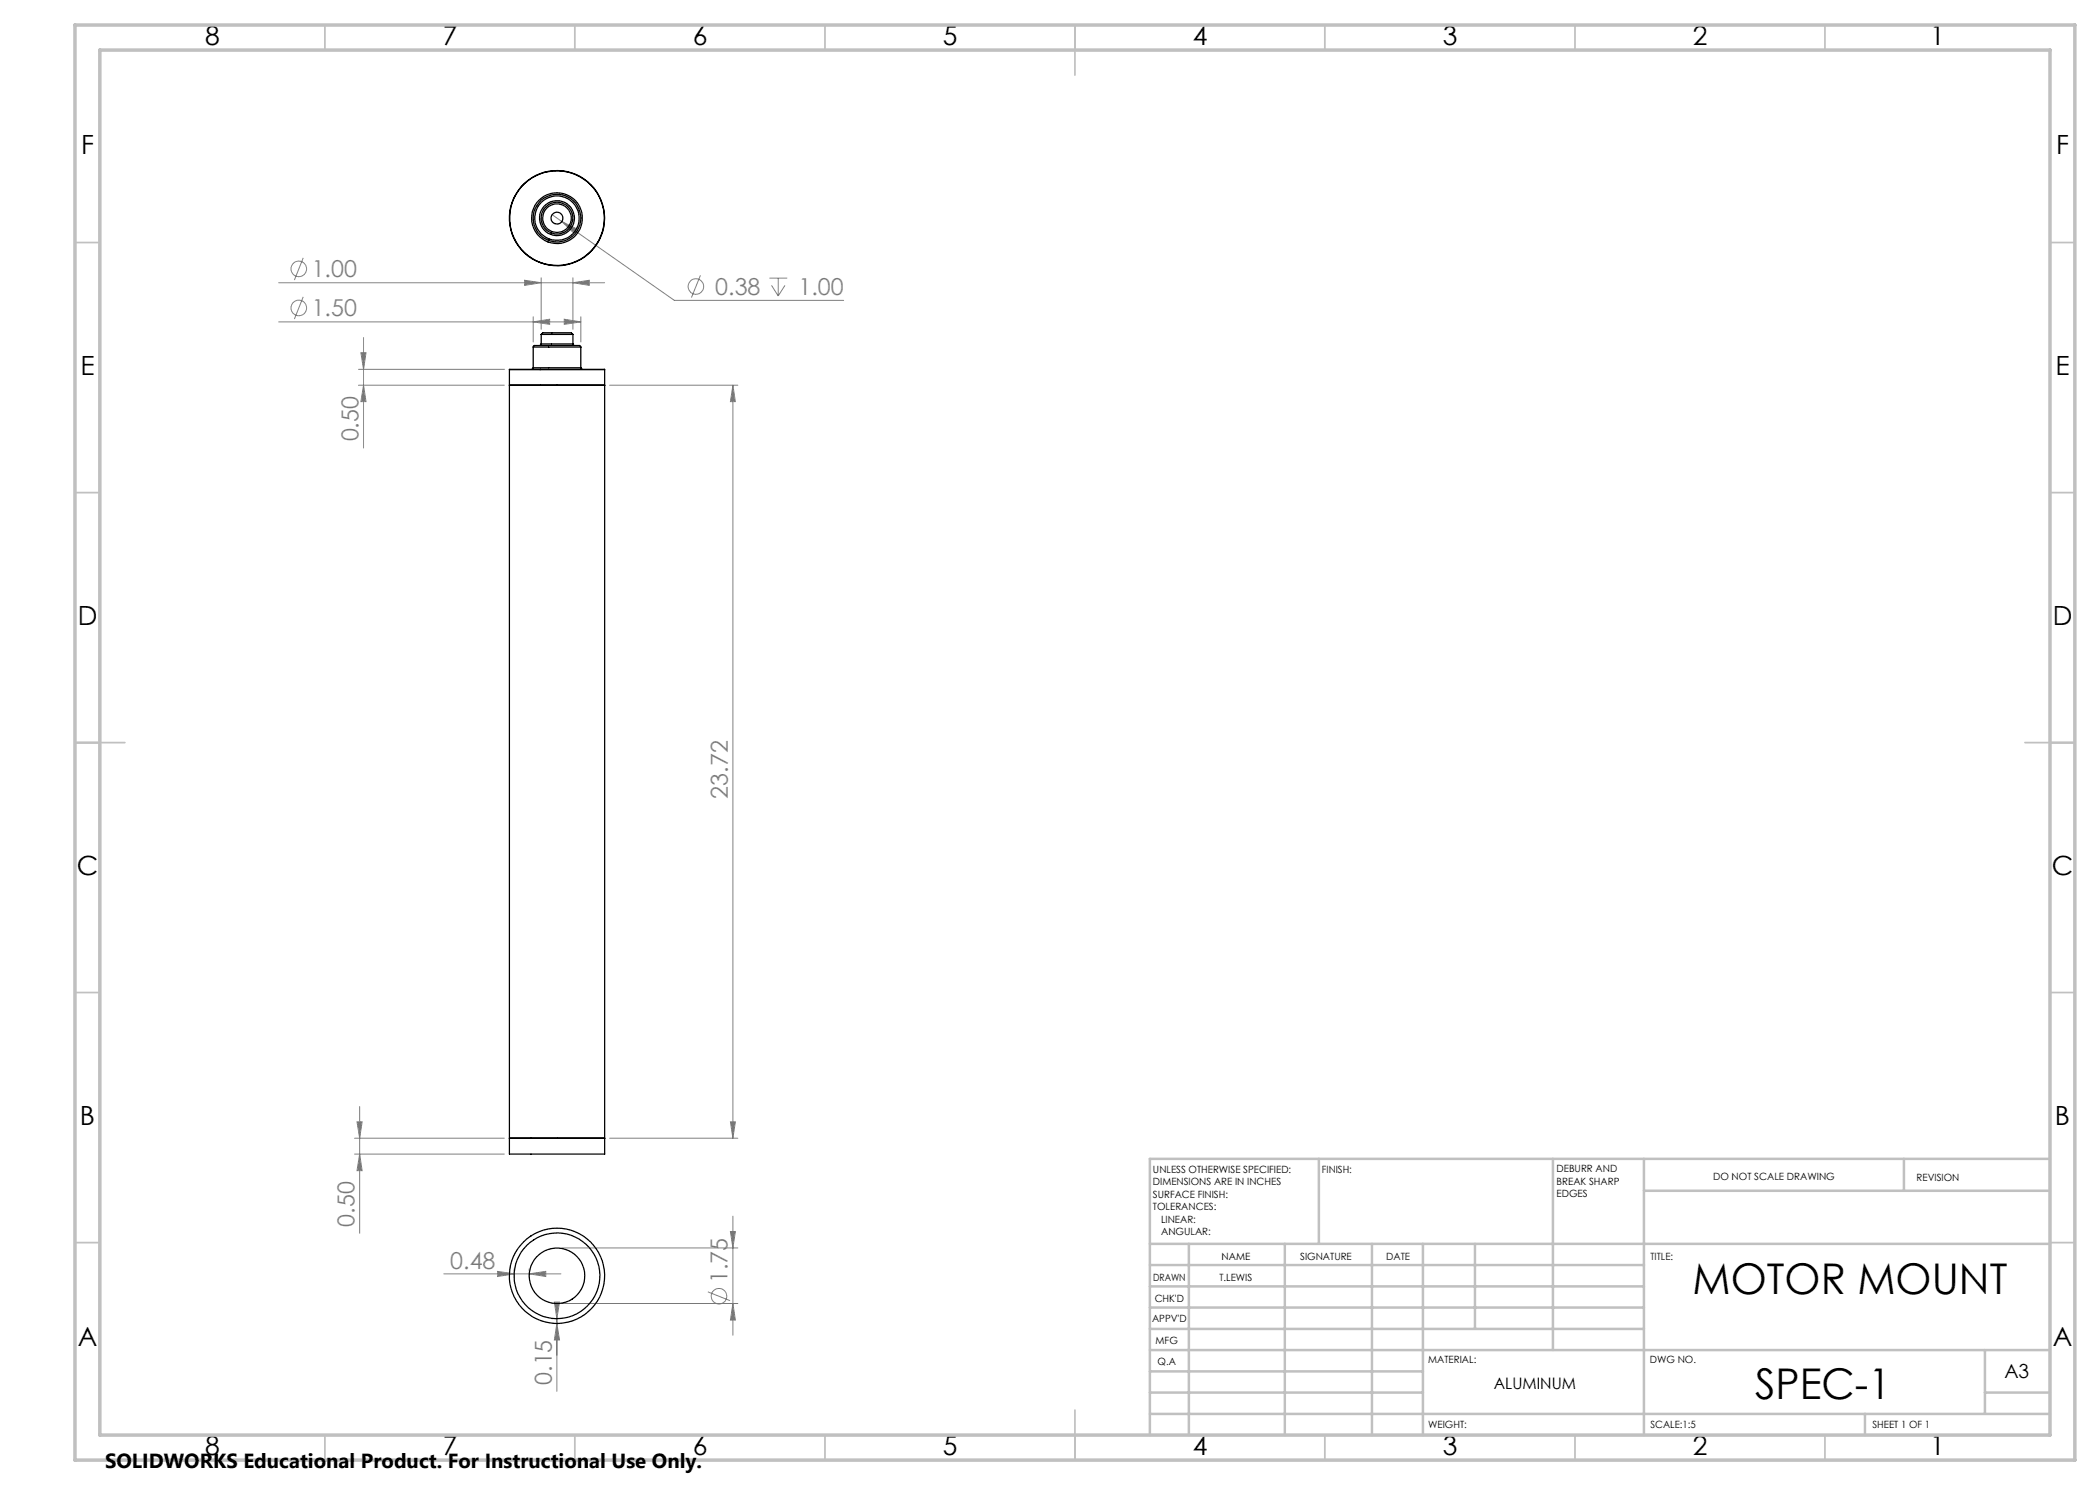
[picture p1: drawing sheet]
<svg xmlns="http://www.w3.org/2000/svg" width="420mm" height="297mm" viewBox="0 0 420 297" stroke-linecap="round" stroke-linejoin="round" font-family="sans-serif">
<g fill="none" stroke="#808080" stroke-width=".2">
<path d="M55.7 56.5h65.2M60.6 51.6l-1.7 4.4M60.6 59.4l-1.7 4.4M104.9 56.1l3.3 .4-3.3 .6zM108.2 55.6v10.3M110.4 42.9l2 1.4M112.4 44.3l3 1.5-.6 .8zM112.4 44.3l22.5 15.8h33.8M114.6 56.5l3.3-.4v1zM114.6 55.6v10.3M140.1 55.1l-1.8 4.4M153.9 55.6h3.5"/>
<path d="M154.3 57.1l1.3 2.1M155.6 55.6v3.6M157 57.1l-1.4 2.1M55.7 64.4h60.5M71.7 77h29.2M71.7 73.9h29.2M72.2 70.6h1l-.5 3.3zM72.7 67.5v22.1M72.7 77l.5 3.3h-1zM106.6 64.4l3.3-.6v1.1zM106.6 63.4v5M112.9 63.8l3.3 .6-3.3 .5z"/>
<path d="M116.2 63.4v5M121.9 77h25.7M146.6 77l.5 3.3h-1zM146.6 77v150.6M70.9 230.8h30M70.9 227.6h30M71.4 224.4h1l-.5 3.2zM71.9 221.3v25.4M71.9 230.8l.5 3.3h-1zM121.9 227.6h25.7M146.1 224.4h1l-.5 3.2zM88.8 254.8h23.4"/>
<path d="M99.5 254.3l3.3 .5-3.3 .5zM102.8 253.8v.4M105.8 254.8l3.3-.5v1zM105.8 253.8v.4M112.4 249.6h35.2M141.6 258.4l4.4 1.7M146.1 246.3h1l-.5 3.3zM146.6 243.2v23.8M110.4 264.7h.1M110.4 263.7h.1M110.9 260.4h1l-.5 3.3zM111.4 264.7l.5 3.3h-1z"/>
<path d="M111.4 263.7v14.6M112.4 260.7h35.2M146.6 260.7l.5 3.3h-1z"/>
<circle cx="59.7" cy="53.8" r="1.56"/>
<circle cx="139.2" cy="57.3" r="1.56"/>
<circle cx="59.8" cy="61.6" r="1.55"/>
<circle cx="143.8" cy="259.3" r="1.56"/>
</g>
<g fill="none" stroke="#c0c0c0" stroke-width=".35">
<path d="M65 5v5M115 5v5M165 5v5M215 5v10M265 5v5M315 5v5M365 5v5M15 48.5h5M410 48.5h5M15 98.5h5M410 98.5h5M15 148.5h10"/>
<path d="M405 148.5h10M15 198.5h5M410 198.5h5M15 248.5h5M410 248.5h5M65 287v5M115 287v5M165 287v5M215 282v10M265 287v5M315 287v5M365 287v5"/>
</g>
<g fill="none" stroke="#c0c0c0" stroke-width=".5">
<path d="M263.8 231.8v17M310.6 231.8v38.2M328.8 231.8v55.2M328.8 238.2h81.2M380.8 231.8v6.4M410 231.8h-180v55.2M230 248.8h180M230 257.3h98.8M230 253h98.8M237.8 248.8v38.2M257 248.8v38.2M274.4 248.8v38.2"/>
<path d="M284.6 248.8v38.2M295 248.8v17M230 265.8h98.8M230 261.5h98.8M230 278.5h54.6M230 274.3h54.6M230 270h180M397 278.5h13M397 270v12.8M230 282.8h180M373 282.8v4.2"/>
</g>
<path d="M15 5h400v287h-400zM20 10h390v277h-390z" fill="none" stroke="#c0c0c0" stroke-width=".7"/>
<g fill="#808080">
<path d="M105.8 254.8l3.3-.5v1zM99.5 254.3l3.3 .5-3.3 .5z"/>
<path d="M104.9 56.1l3.3 .4-3.3 .6zM114.6 56.5l3.3-.4v1zM106.6 64.4l3.3-.6v1.1zM112.9 63.8l3.3 .6-3.3 .5zM112.4 44.3l2.4 2.3 .6-.8z"/>
<path d="M72.7 77l.5 3.3h-1zM72.2 70.6h1l-.5 3.3zM71.9 230.8l.5 3.3h-1zM71.4 224.4h1l-.5 3.2zM146.1 224.4h1l-.5 3.2zM146.6 77l.5 3.3h-1z"/>
<path d="M146.1 246.3h1l-.5 3.3zM146.6 260.7l.5 3.3h-1zM111.4 264.7l.5 3.3h-1zM110.9 260.4h1l-.5 3.3z"/>
</g>
<g fill="none" stroke="#000" stroke-width=".25">
<path d="M101.9 73.9h19M101.9 77h19zM101.9 73.9v156.9h19v-156.9M106.6 73.6l-.3 .3M106.6 69.4l.2-.3h9.2l.2 .3M106.6 73.6h9.6M106.6 69.4h9.6M106.6 69.4v4.2M108.2 68.8l-.3 .3M108.2 66.9h6.4M108.2 66.9a1.15 1.15 0 0 1 1.3-.3h4.8l.3 .3M108.2 68.8h6.4"/>
<path d="M108.2 66.9v1.9M114.6 68.8l.3 .3M114.6 66.9v1.9M116.2 73.6l.3 .3M116.2 69.4v4.2M101.9 227.6h19z"/>
<circle cx="111.4" cy="43.6" r="4.8"/>
<circle cx="111.4" cy="43.6" r="4.4"/>
<circle cx="111.4" cy="43.6" r="3.5"/>
<circle cx="111.4" cy="43.6" r="9.5"/>
<circle cx="111.4" cy="43.6" r="1.18"/>
<circle cx="111.4" cy="43.6" r="2.87"/>
<circle cx="111.4" cy="43.6" r="3.2"/>
<circle cx="111.4" cy="43.6" r="5.1"/>
<circle cx="111.4" cy="255.2" r="9.5"/>
<circle cx="111.4" cy="255.2" r="5.6"/>
<circle cx="111.4" cy="255.2" r="8.6"/>
</g>
<g font-size="8.5">
<text x="338.5" y="258.8">MOTOR MOUNT</text>
<text x="351" y="279.7">SPEC-1</text>
</g>
<g font-size="5.3">
<text x="41" y="9">8</text>
<text x="88.5" y="9">7</text>
<text x="138.5" y="9">6</text>
<text x="188.5" y="9">5</text>
<text x="238.5" y="9">4</text>
<text x="288.5" y="9">3</text>
<text x="338.5" y="9">2</text>
<text x="386" y="9">1</text>
<text x="16.2" y="30.7">F</text>
<text x="411.2" y="30.7">F</text>
<text x="16.1" y="75">E</text>
<text x="411.1" y="75">E</text>
<text x="15.5" y="125">D</text>
<text x="410.5" y="125">D</text>
<text x="15.4" y="175">C</text>
<text x="410.4" y="175">C</text>
<text x="16" y="225">B</text>
<text x="411" y="225">B</text>
<text x="15.5" y="269.2">A</text>
<text x="410.5" y="269.2">A</text>
<text x="41" y="291">8</text>
<text x="88.5" y="291">7</text>
<text x="138.5" y="291">6</text>
<text x="188.5" y="291">5</text>
<text x="238.5" y="291">4</text>
<text x="288.5" y="291">3</text>
<text x="338.5" y="291">2</text>
<text x="386" y="291">1</text>
</g>
<g font-size="4.7" fill="#808080">
<text x="62.3" y="55.5">1.00</text>
<text x="143.1" y="59">0.38</text>
<text x="159.7" y="59">1.00</text>
<text x="62.3" y="63.3">1.50</text>
<text x="71.7" y="88.3" transform="rotate(-90 71.7 88.3)">0.50</text>
<text x="145.6" y="159.7" transform="rotate(-90 145.6 159.7)">23.72</text>
<text x="70.9" y="245.3" transform="rotate(-90 70.9 245.3)">0.50</text>
<text x="90.1" y="253.8">0.48</text>
<text x="145.5" y="256.7" transform="rotate(-90 145.5 256.7)">1.75</text>
<text x="110.4" y="277" transform="rotate(-90 110.4 277)">0.15</text>
</g>
<text font-size="4.1" x="21" y="293.7">SOLIDWORKS Educational Product. For Instructional Use Only.</text>
<text font-size="3.9" x="400.9" y="275.5">A3</text>
<text font-size="3.2" x="298.8" y="277.9">ALUMINUM</text>
<g font-size="2">
<text x="230.6" y="234.6">UNLESS OTHERWISE SPECIFIED:</text>
<text x="230.6" y="237.1">DIMENSIONS ARE IN INCHES</text>
<text x="230.6" y="239.6">SURFACE FINISH:</text>
<text x="264.4" y="234.6">FINISH:</text>
<text x="311.3" y="234.5">DEBURR AND</text>
<text x="311.3" y="237">BREAK SHARP</text>
<text x="311.3" y="239.5">EDGES</text>
<text x="342.6" y="236">DO NOT SCALE DRAWING</text>
<text x="383.3" y="236.2">REVISION</text>
<text x="230.6" y="242.1">TOLERANCES:</text>
<text x="232.2" y="244.6">LINEAR:</text>
<text x="232.2" y="247.1">ANGULAR:</text>
<text x="244.3" y="252">NAME</text>
<text x="260" y="251.9">SIGNATURE</text>
<text x="277.2" y="251.9">DATE</text>
<text x="330.1" y="251.9">TITLE:</text>
<text x="230.6" y="256.1">DRAWN</text>
<text x="243.9" y="256.1">T.LEWIS</text>
<text x="230.9" y="260.3">CHK'D</text>
<text x="230.4" y="264.4">APPV'D</text>
<text x="231.1" y="268.8">MFG</text>
<text x="231.5" y="273">Q.A</text>
<text x="285.6" y="272.5">MATERIAL:</text>
<text x="330" y="272.5">DWG NO.</text>
<text x="285.6" y="285.5">WEIGHT:</text>
<text x="330.1" y="285.6">SCALE:1:5</text>
<text x="374.5" y="285.6">SHEET 1 OF 1</text>
</g>
</svg>
